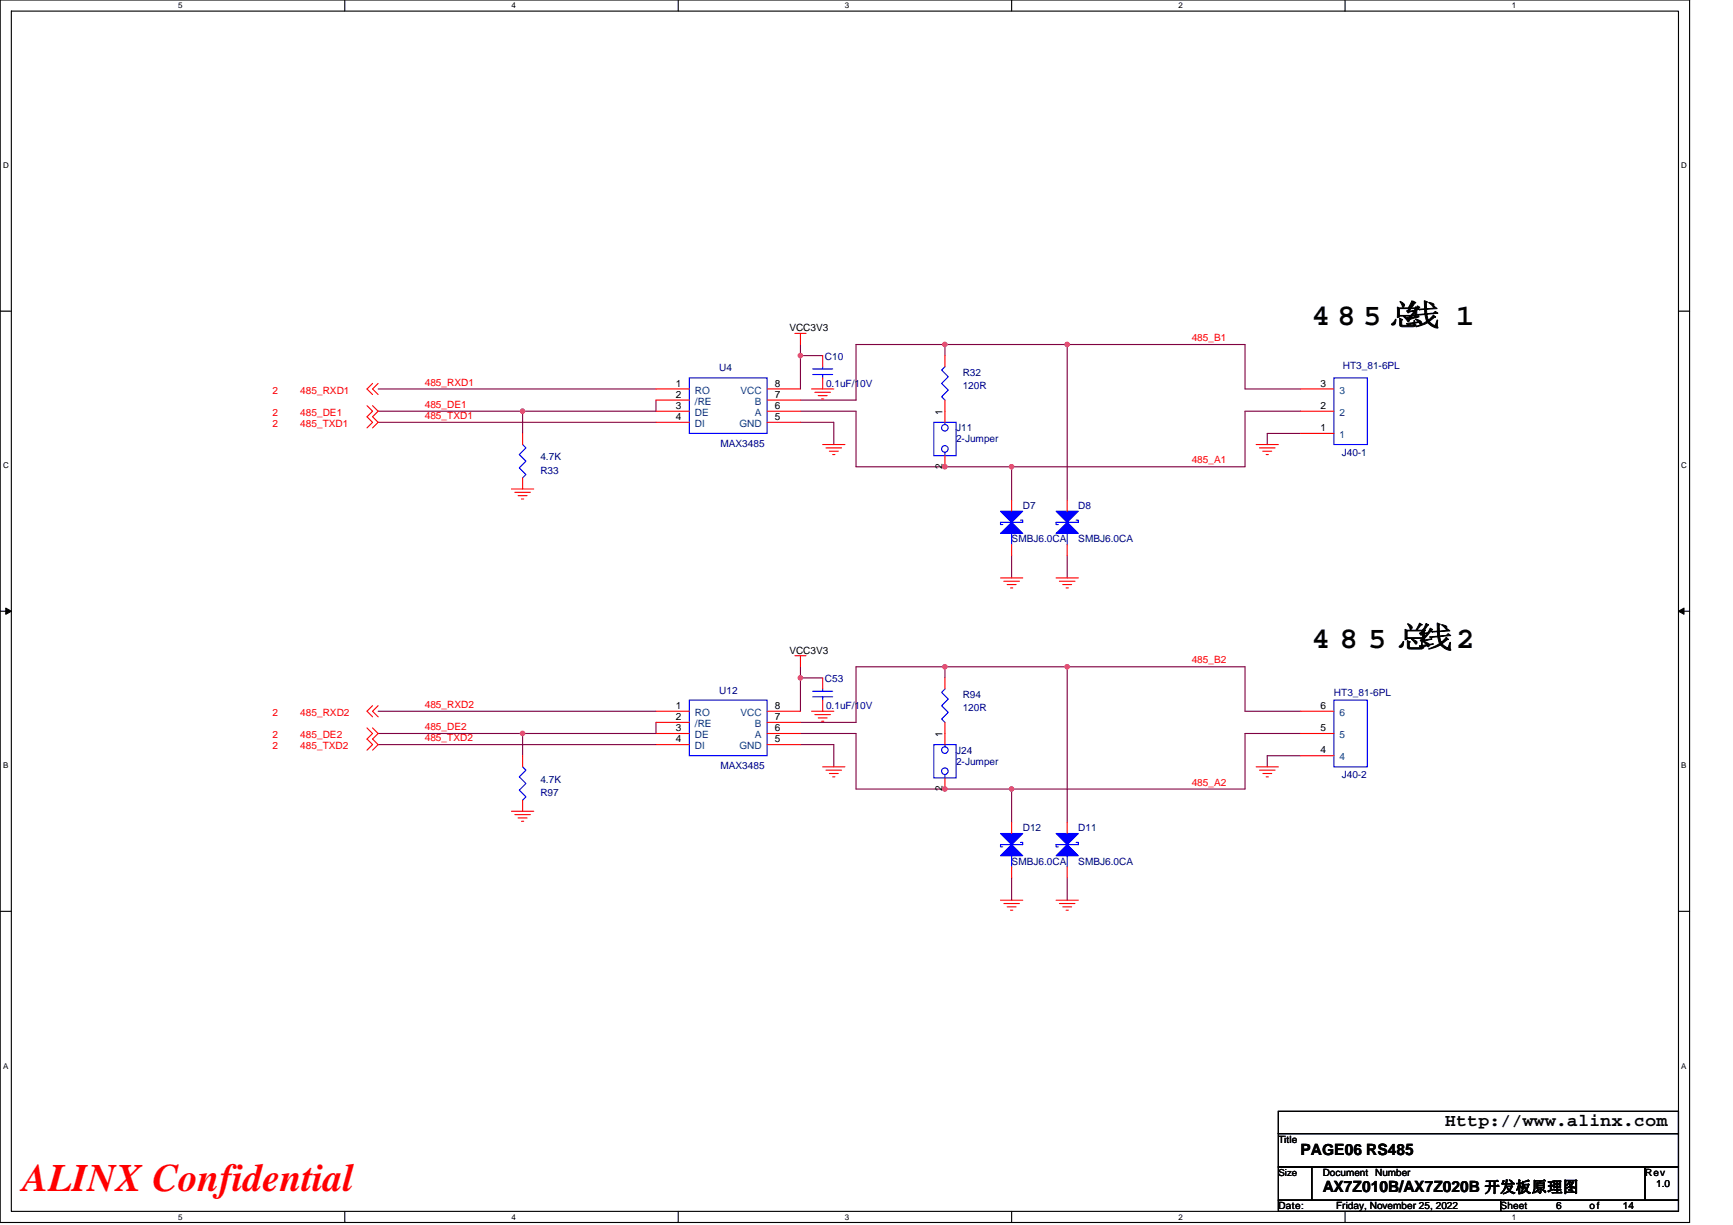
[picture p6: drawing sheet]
<svg xmlns="http://www.w3.org/2000/svg" width="297mm" height="210mm" viewBox="0 0 297 210" stroke-linecap="round" stroke-linejoin="round" font-family="sans-serif">
<path d="M0 0h289.6v209.5h-289.6zM1.9 1.9h285.8v205.7h-285.8z" fill="none" stroke="#000" stroke-width=".19"/>
<g fill="#fff">
<path d="M30.5 .2h.8v1.5h-.8z"/>
<path d="M30.5 207.8h.8v1.6h-.8z"/>
</g>
<path d="M59.1 0v1.9M59.1 207.6v1.9" fill="none" stroke="#000" stroke-width=".19"/>
<g fill="#fff">
<path d="M87.7 .2h.7v1.5h-.7z"/>
<path d="M87.7 207.8h.7v1.6h-.7z"/>
</g>
<path d="M116.2 0v1.9M116.2 207.6v1.9" fill="none" stroke="#000" stroke-width=".19"/>
<g fill="#fff">
<path d="M144.8 .2h.8v1.5h-.8z"/>
<path d="M144.8 207.8h.8v1.6h-.8z"/>
</g>
<path d="M173.4 0v1.9M173.4 207.6v1.9" fill="none" stroke="#000" stroke-width=".19"/>
<g fill="#fff">
<path d="M202 .2h.7v1.5h-.7z"/>
<path d="M202 207.8h.7v1.6h-.7z"/>
</g>
<path d="M230.5 0v1.9M230.5 207.6v1.9" fill="none" stroke="#000" stroke-width=".19"/>
<g fill="#fff">
<path d="M259.1 .2h.8v1.5h-.8z"/>
<path d="M259.1 207.8h.8v1.6h-.8z"/>
<path d="M.5 27.6h1v1.5h-1z"/>
<path d="M288.2 27.6h1v1.5h-1z"/>
<path d="M.5 79.1h1v1.5h-1z"/>
<path d="M288.2 79.1h1v1.5h-1z"/>
</g>
<path d="M0 53.3h1.9M287.7 53.3h1.9" fill="none" stroke="#000" stroke-width=".19"/>
<g fill="#fff">
<path d="M.5 130.5h.9v1.5h-.9z"/>
<path d="M288.2 130.5h.9v1.5h-.9z"/>
</g>
<path d="M0 104.8h1.9M287.7 104.8h1.9" fill="none" stroke="#000" stroke-width=".19"/>
<path d="M1 104.2l.9 .6-.9 .5zM287.7 104.8l.9-.6v1.1z" fill="#000" stroke="#000" stroke-width=".17"/>
<g fill="#fff">
<path d="M.5 181.9h.9v1.6h-.9z"/>
<path d="M288.2 181.9h.9v1.6h-.9z"/>
</g>
<path d="M0 156.2h1.9M287.7 156.2h1.9M219.1 190.5h68.6v3.8h-68.6zM219.1 194.3h68.6v5.7h-68.6zM219.1 200h5.7v5.7h-5.7zM219.1 205.7h38.1v1.9h-38.1zM224.8 200h57.2v5.7h-57.2zM257.2 205.7h30.5v1.9h-30.5zM282 200h5.7v5.7h-5.7z" fill="none" stroke="#000" stroke-width=".19"/>
<g fill="none" stroke="#800040" stroke-width=".19">
<path d="M137.2 59.1v1.9M162 59.1h20.9M182.9 59.1v26.6M182.9 59.1h30.5v7.6h9.5M64.8 66.7h47.6M64.8 72.4h47.6M64.8 70.5h24.8v3.8M112.4 68.6v1.9h-22.8M137.2 70.5h9.5v9.5h26.7M137.2 61v5.7M137.2 72.4h5.7v3.8M137.2 61h3.8"/>
<path d="M162 61v-1.9h-15.3v9.5h-9.5M222.9 70.5h-9.5v9.5h-40M222.9 74.3h-5.7v1.9M173.4 80v5.7M173.4 95.2v3.9M182.9 95.2v3.9M137.2 114.3v1.9h3.8M137.2 116.2v5.7M162 116.2v-1.9h-15.3v9.5h-9.5M162 114.3h20.9M182.9 114.3v26.7M182.9 114.3h30.5v7.6h9.5"/>
<path d="M64.8 121.9h47.6M64.8 127.6h47.6M64.8 125.7h24.8v3.8M112.4 123.8v1.9h-22.8M137.2 127.6h5.7v3.8M137.2 125.7h9.5v9.6h66.7v-9.6h9.5M173.4 135.3v5.7M222.9 129.5h-5.7v1.9M173.4 150.5v3.8M182.9 150.5v3.8"/>
</g>
<g fill="#f0f" stroke="#f0f" stroke-width=".19">
<circle cx="137.2" cy="60.9" r=".38"/>
<circle cx="182.9" cy="59" r=".38"/>
<circle cx="173.4" cy="80" r=".38"/>
<circle cx="161.9" cy="80" r=".38"/>
<circle cx="161.9" cy="59" r=".38"/>
<circle cx="89.6" cy="70.5" r=".38"/>
<circle cx="137.2" cy="116.2" r=".38"/>
<circle cx="161.9" cy="135.2" r=".38"/>
<circle cx="173.4" cy="135.2" r=".38"/>
<circle cx="182.9" cy="114.3" r=".38"/>
<circle cx="161.9" cy="114.3" r=".38"/>
<circle cx="89.6" cy="125.7" r=".38"/>
</g>
<g fill="none" stroke="#f00" stroke-width=".19">
<path d="M136.2 57.1h2M137.2 57.1v2M62.9 69.5l1 1-1 .9 1 1-1 .9M63.9 69.5l.9 1-.9 .9 .9 1-.9 .9M63.9 65.7l-1 1 1 .9M64.8 65.7l-.9 1 .9 .9M89.6 74.3v1.9M112.4 66.7h5.7M112.4 68.6h5.7M112.4 70.5h5.7M112.4 72.4h5.7M131.5 72.4h5.7"/>
<path d="M131.5 70.5h5.7M131.5 68.6h5.7M131.5 66.7h5.7M139.1 66.7h3.8M139.7 67.2h2.6M140.2 67.8h1.6M140.8 68.4h.4M141 76.2h3.8M141 61v1.9M141 64.8v1.9M141.6 76.8h2.6M142.2 77.3h1.5"/>
<path d="M142.7 77.9h.4M162 61v1.9M162 68.6v3.8M162 78.1v1.9M215.3 76.2h3.8M215.9 76.8h2.6M216.4 77.3h1.6M217 77.9h.4M222.9 74.3h5.7M222.9 70.5h5.7M222.9 66.7h5.7M87.7 83.8h3.8"/>
<path d="M88.2 84.4h2.7M88.8 85h1.5M89.4 85.5h.4M89.6 81.9v1.9M171.5 99.1h3.8M172.1 99.6h2.6M173.4 85.7v1.9M173.4 93.3v2M181 99.1h3.8M181.6 99.6h2.7M182.9 85.7v1.9M182.9 93.3v2"/>
<path d="M136.2 112.4h2M137.2 112.4v1.9M141 116.2v1.9M162 116.2v1.9M172.6 100.2h1.6M173.2 100.8h.4M182.2 100.2h1.5M182.7 100.8h.4M62.9 124.8l1 .9-1 1 1 .9-1 1M63.9 124.8l.9 .9-.9 1 .9 .9-.9 1M63.9 121l-1 .9 1 1M64.8 121l-.9 .9 .9 1"/>
<path d="M87.7 139.1h3.8M88.2 139.6h2.7M89.6 137.2v1.9M89.6 129.5v1.9M112.4 121.9h5.7M112.4 123.8h5.7M112.4 125.7h5.7M112.4 127.6h5.7M131.5 127.6h5.7M131.5 125.7h5.7M131.5 123.8h5.7M131.5 121.9h5.7"/>
<path d="M139.1 121.9h3.8M139.7 122.5h2.6M140.2 123.1h1.6M140.8 123.6h.4M141 131.4h3.8M141 120v1.9M141.6 132h2.6M142.2 132.6h1.5M142.7 133.2h.4M162 123.8v3.8M162 133.3v2M215.3 131.4h3.8"/>
<path d="M215.9 132h2.6M216.4 132.6h1.6M217 133.2h.4M222.9 129.5h5.7M222.9 125.7h5.7M222.9 121.9h5.7M88.8 140.2h1.5M89.4 140.8h.4M171.5 154.3h3.8M172.1 154.9h2.6M172.6 155.4h1.6M173.2 156h.4"/>
<path d="M173.4 141v1.9M173.4 148.6v1.9M181 154.3h3.8M181.6 154.9h2.7M182.2 155.4h1.5M182.7 156h.4M182.9 141v1.9M182.9 148.6v1.9"/>
</g>
<g fill="none" stroke="#00f" stroke-width=".19">
<path d="M89.6 76.2l.5 .6-1.1 1.1 1.1 1.2-1.1 1.1 1.1 1.1-.5 .6M118.1 64.8h13.4v9.5h-13.4zM139.3 64.2h3.4M139.3 63.2h3.4M141 62.9v.3M141 64.2v.6M160.1 72.4h3.8v5.7h-3.8zM162 62.9l-.6 .5 1.1 1.2-1.1 1.1 1.1 1.2-1.1 1.1 .6 .6M162 72.4v.4M162 77.5v.6M162.3 73.8a.56 .56 0 0 0-.1-1 .56 .56 0 0 0-.8 .6 .56 .56 0 0 0 .8 .4M162.3 77.4a.56 .56 0 0 0-.1-.9 .56 .56 0 0 0-.8 .5 .56 .56 0 0 0 .8 .4"/>
<path d="M228.6 64.8h5.8v11.4h-5.8zM173.4 87.6v1.9M173.4 91.4v1.9M174.9 89.2h.4v.3h-3.8v.4h.4M182.9 87.6v1.9M182.9 91.4v1.9M184.4 89.2h.4v.3h-3.8v.4h.4M139.3 119.4h3.4M139.3 118.5h3.4M141 118.1v.4M141 119.4v.6M162 118.1l-.6 .6 1.1 1.1-1.1 1.2 1.1 1.1-1.1 1.2 .6 .5"/>
<path d="M89.6 131.4l.5 .6-1.1 1.2 1.1 1.1-1.1 1.1 1.1 1.2-.5 .6M118.1 120h13.4v9.5h-13.4zM160.1 127.6h3.8v5.7h-3.8zM162 127.6v.4M162 132.8v.6M162.3 129a.56 .56 0 0 0-.1-.9 .56 .56 0 0 0-.8 .5 .56 .56 0 0 0 .8 .5M162.3 132.7a.56 .56 0 0 0-.1-1 .56 .56 0 0 0-.8 .5 .56 .56 0 0 0 .8 .5M228.6 120h5.8v11.4h-5.8zM173.4 142.9v1.9M173.4 146.7v1.9M174.9 144.4h.4v.4h-3.8v.4h.4M182.9 142.9v1.9"/>
<path d="M182.9 146.7v1.9M184.4 144.4h.4v.4h-3.8v.4h.4"/>
</g>
<g fill="#00f" stroke="#00f" stroke-width=".19">
<path d="M173.4 89.5l1.9 1.9h-3.8z" fill-rule="evenodd"/>
<path d="M171.5 87.6h3.8l-1.9 1.9z" fill-rule="evenodd"/>
<path d="M182.9 89.5l1.9 1.9h-3.8z" fill-rule="evenodd"/>
<path d="M181 87.6h3.8l-1.9 1.9z" fill-rule="evenodd"/>
<path d="M173.4 144.8l1.9 1.9h-3.8z" fill-rule="evenodd"/>
<path d="M171.5 142.9h3.8l-1.9 1.9z" fill-rule="evenodd"/>
<path d="M182.9 144.8l1.9 1.9h-3.8z" fill-rule="evenodd"/>
<path d="M181 142.9h3.8l-1.9 1.9z" fill-rule="evenodd"/>
</g>
<text font-size="6.7" fill="#f00" x="3.8" y="204.1">ALINX Confidential</text>
<g font-size="5.1">
<text x="224.8" y="55.8">4 8 5 总</text>
<text x="240.7" y="55.8">线 1</text>
<text x="224.8" y="111">4 8 5 总</text>
<text x="242.9" y="111">线2</text>
</g>
<text font-size="3" x="247.7" y="193.1">Http://www.alinx.com</text>
<g font-size="2.7">
<text x="222.9" y="197.9">PAGE06 RS485</text>
<text x="226.7" y="204.4">AX7Z010B/AX7Z020B 开发板原理图</text>
</g>
<g font-size="1.7">
<text x="135.3" y="56.8">VCC3V3</text>
<text x="115.9" y="66.3">1</text>
<text x="115.9" y="68.2">2</text>
<text x="115.9" y="70.1">3</text>
<text x="115.9" y="72">4</text>
<text x="132.8" y="72">5</text>
<text x="132.8" y="70.1">6</text>
<text x="132.8" y="68.2">7</text>
<text x="132.8" y="66.3">8</text>
<text x="161.6" y="71.1" transform="rotate(-90 161.6 71.1)">1</text>
<text x="226.4" y="70.1">2</text>
<text x="226.4" y="66.3">3</text>
<text x="226.4" y="73.9">1</text>
<text x="161.6" y="80.4" transform="rotate(-90 161.6 80.4)">2</text>
<text x="135.3" y="112">VCC3V3</text>
<text x="115.9" y="121.5">1</text>
<text x="115.9" y="123.4">2</text>
<text x="115.9" y="125.3">3</text>
<text x="132.8" y="125.3">6</text>
<text x="132.8" y="123.4">7</text>
<text x="132.8" y="121.5">8</text>
<text x="226.4" y="125.3">5</text>
<text x="226.4" y="121.5">6</text>
<text x="115.9" y="127.2">4</text>
<text x="132.8" y="127.2">5</text>
<text x="161.6" y="126.3" transform="rotate(-90 161.6 126.3)">1</text>
<text x="226.4" y="129.1">4</text>
<text x="161.6" y="135.6" transform="rotate(-90 161.6 135.6)">2</text>
<text x="219.1" y="195.9">Title</text>
<text x="219.1" y="201.5">Size</text>
<text x="226.7" y="201.6">Document Number</text>
<text x="282" y="201.6">Rev</text>
<text x="283.9" y="203.5">1.0</text>
<text x="219.1" y="207.3">Date:</text>
<text x="229" y="207.3">Friday, November 25, 2022</text>
<text x="257.2" y="207.3">Sheet</text>
<text x="266.7" y="207.3">6</text>
<text x="272.5" y="207.3">of</text>
<text x="278.2" y="207.3">14</text>
</g>
<g font-size="1.7" fill="#f00">
<text x="204.3" y="58.5">485_B1</text>
<text x="46.7" y="67.5">2</text>
<text x="46.7" y="71.3">2</text>
<text x="51.5" y="67.5">485_RXD1</text>
<text x="51.5" y="71.3">485_DE1</text>
<text x="72.8" y="66.1">485_RXD1</text>
<text x="72.8" y="71.8">485_TXD1</text>
<text x="72.8" y="69.9">485_DE1</text>
<text x="46.7" y="73.2">2</text>
<text x="51.5" y="73.2">485_TXD1</text>
<text x="204.3" y="79.4">485_A1</text>
<text x="204.3" y="113.7">485_B2</text>
<text x="46.7" y="122.7">2</text>
<text x="51.5" y="122.7">485_RXD2</text>
<text x="72.8" y="121.3">485_RXD2</text>
<text x="72.8" y="125.1">485_DE2</text>
<text x="46.7" y="128.4">2</text>
<text x="46.7" y="126.5">2</text>
<text x="51.5" y="128.4">485_TXD2</text>
<text x="51.5" y="126.5">485_DE2</text>
<text x="72.8" y="127">485_TXD2</text>
<text x="204.3" y="134.7">485_A2</text>
</g>
<g font-size="1.7" fill="#000080">
<text x="123.3" y="63.6">U4</text>
<text x="141.4" y="61.7">C10</text>
<text x="165" y="64.4">R32</text>
<text x="230.2" y="63.3">HT3_81-6PL</text>
<text x="141.6" y="66.3">0.1uF/10V</text>
<text x="165" y="66.7">120R</text>
<text x="123.5" y="76.6">MAX3485</text>
<text x="163.9" y="73.9">J11</text>
<text x="163.9" y="75.8">2-Jumper</text>
<text x="92.6" y="81.2">R33</text>
<text x="92.6" y="78.9">4.7K</text>
<text x="230" y="78.1">J40-1</text>
<text x="175.3" y="87.3">D7</text>
<text x="184.8" y="87.3">D8</text>
<text x="173.4" y="93">SMBJ6.0CA</text>
<text x="184.8" y="93">SMBJ6.0CA</text>
<text x="123.3" y="118.9">U12</text>
<text x="141.4" y="117">C53</text>
<text x="165" y="119.7">R94</text>
<text x="228.6" y="119.3">HT3_81-6PL</text>
<text x="141.6" y="121.6">0.1uF/10V</text>
<text x="165" y="121.9">120R</text>
<text x="123.5" y="131.8">MAX3485</text>
<text x="163.9" y="129.2">J24</text>
<text x="163.9" y="131.1">2-Jumper</text>
<text x="92.6" y="136.4">R97</text>
<text x="92.6" y="134.1">4.7K</text>
<text x="230" y="133.4">J40-2</text>
<text x="175.3" y="142.5">D12</text>
<text x="184.8" y="142.5">D11</text>
<text x="173.4" y="148.2">SMBJ6.0CA</text>
<text x="184.8" y="148.2">SMBJ6.0CA</text>
</g>
<g font-size="1.7" fill="#004080">
<text x="119.1" y="67.5">RO</text>
<text x="119.1" y="69.4">/RE</text>
<text x="119.1" y="71.3">DE</text>
<text x="126.9" y="67.5">VCC</text>
<text x="129.4" y="71.3">A</text>
<text x="129.4" y="69.4">B</text>
<text x="229.6" y="71.3">2</text>
<text x="229.6" y="67.5">3</text>
<text x="119.1" y="73.2">DI</text>
<text x="126.7" y="73.2">GND</text>
<text x="229.6" y="75.1">1</text>
<text x="119.1" y="122.7">RO</text>
<text x="119.1" y="124.6">/RE</text>
<text x="126.9" y="122.7">VCC</text>
<text x="129.4" y="124.6">B</text>
<text x="229.6" y="122.7">6</text>
<text x="119.1" y="126.5">DE</text>
<text x="119.1" y="128.4">DI</text>
<text x="126.7" y="128.4">GND</text>
<text x="129.4" y="126.5">A</text>
<text x="229.6" y="130.3">4</text>
<text x="229.6" y="126.5">5</text>
</g>
<g font-size="1.4">
<text x="30.5" y="1.4">5</text>
<text x="87.7" y="1.4">4</text>
<text x="144.8" y="1.4">3</text>
<text x="202" y="1.4">2</text>
<text x="259.1" y="1.4">1</text>
<text x=".5" y="28.9">D</text>
<text x="288.2" y="28.9">D</text>
<text x=".5" y="80.3">C</text>
<text x="288.2" y="80.3">C</text>
<text x=".5" y="131.7">B</text>
<text x="288.2" y="131.7">B</text>
<text x=".5" y="183.2">A</text>
<text x="288.2" y="183.2">A</text>
<text x="30.5" y="209.1">5</text>
<text x="87.7" y="209.1">4</text>
<text x="144.8" y="209.1">3</text>
<text x="202" y="209.1">2</text>
<text x="259.1" y="209.1">1</text>
</g>
</svg>
